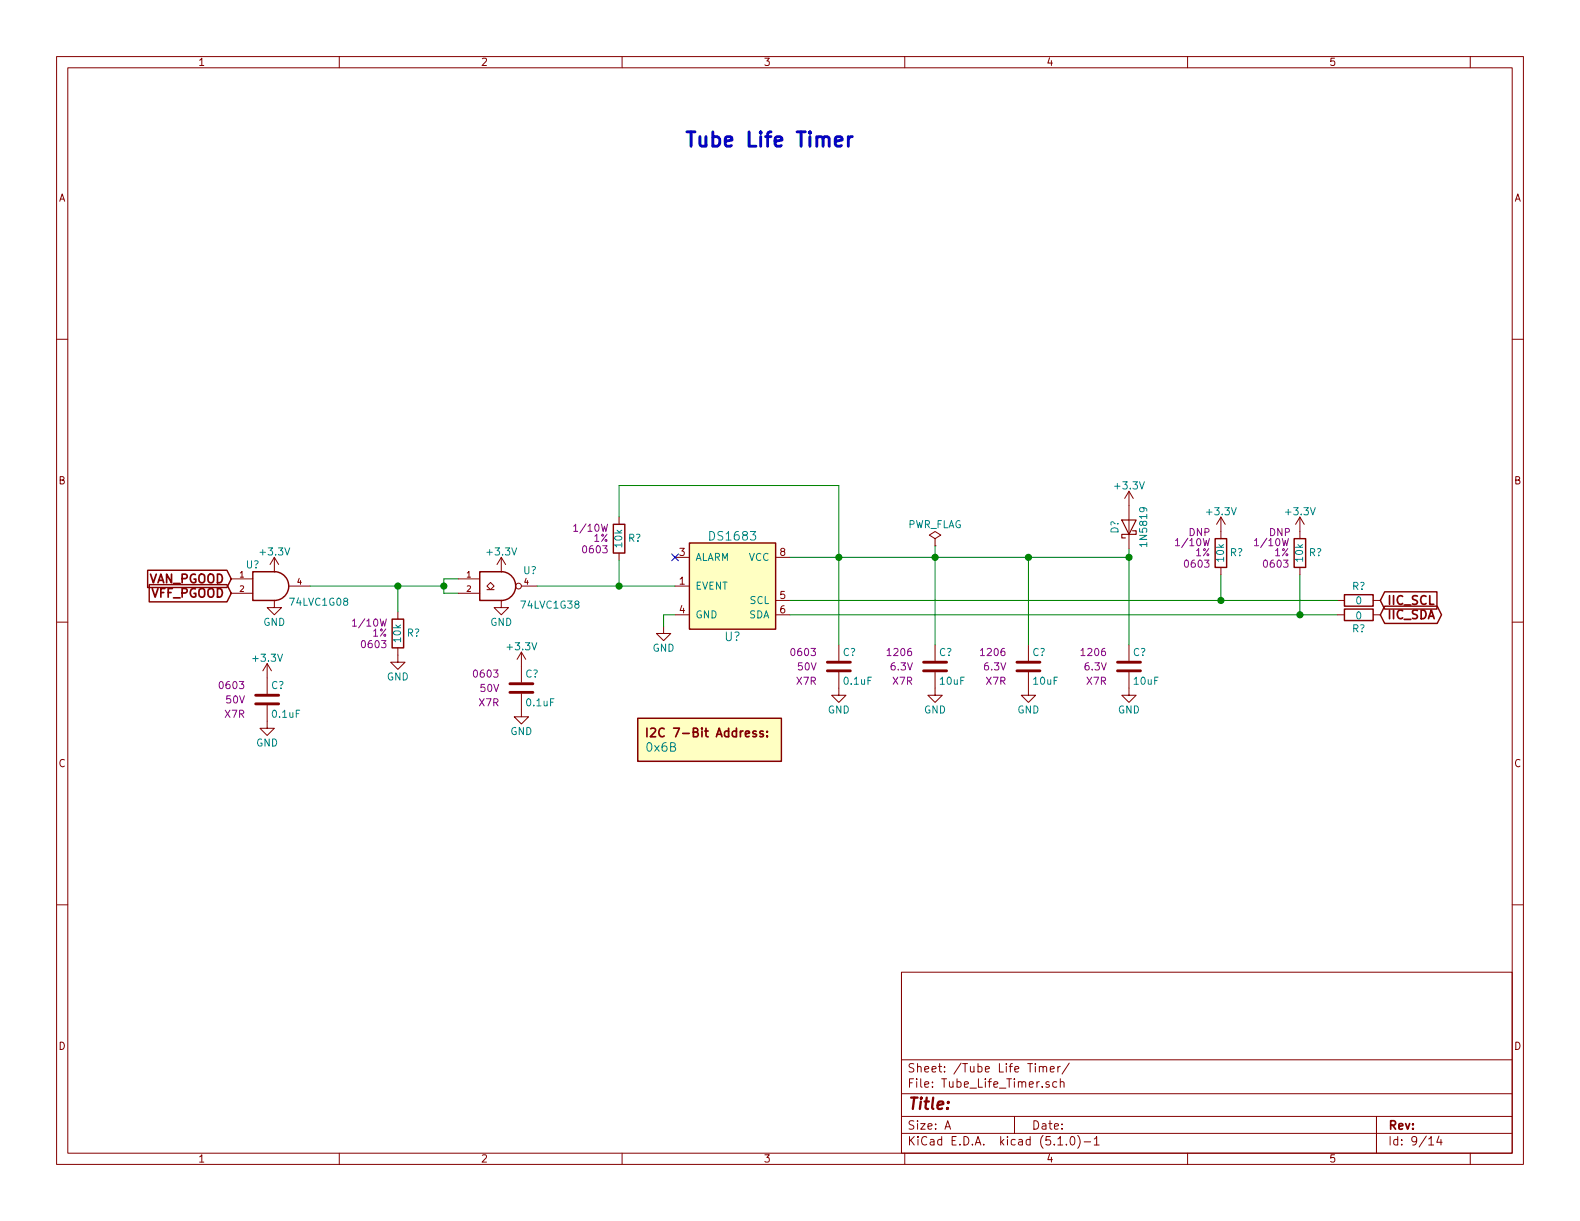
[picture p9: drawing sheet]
EESchema Schematic File Version 4
LIBS:VFD_Clock-cache
EELAYER 29 0
EELAYER END
$Descr A 11000 8500
encoding utf-8
Sheet 9 14
Title ""
Date ""
Rev ""
Comp ""
Comment1 ""
Comment2 ""
Comment3 ""
Comment4 ""
$EndDescr
$Comp
L Custom_Library:DS1683 U?
U 1 1
P 5100 4080
F 0 "U?" H 5100 3730 60  0000 C CNN
F 1 "DS1683" H 5100 4430 60  0000 C CNN
F 2 "Housings_SOIC:SOIC-8_3.9x4.9mm_Pitch1.27mm" H 5000 4380 60  0001 C CNN
F 3 "https://datasheets.maximintegrated.com/en/ds/DS1683.pdf" H 5000 4380 60  0001 C CNN
F 4 "DS1683S+-ND" H 5200 3830 60  0001 C CNN "Digi-Key PN"
	1    5100 4080
	1    0    0    -1  
$EndComp
NoConn ~ 4700 3880
$Comp
L power:GND #PWR?
U 1 1
P 4620 4360
F 0 "#PWR?" H 4620 4110 50  0001 C CNN
F 1 "GND" H 4620 4210 50  0000 C CNN
F 2 "" H 4620 4360 50  0001 C CNN
F 3 "" H 4620 4360 50  0001 C CNN
	1    4620 4360
	1    0    0    -1  
$EndComp
Wire Wire Line
	4620 4360 4620 4280
Wire Wire Line
	4620 4280 4700 4280
$Comp
L power:+3.3V #PWR?
U 1 1
P 7860 3520
F 0 "#PWR?" H 7860 3370 50  0001 C CNN
F 1 "+3.3V" H 7860 3660 50  0000 C CNN
F 2 "" H 7860 3520 50  0000 C CNN
F 3 "" H 7860 3520 50  0000 C CNN
	1    7860 3520
	1    0    0    -1  
$EndComp
$Comp
L power:+3.3V #PWR?
U 1 1
P 8500 3700
AR Path="/5A0A42E8/5B5056BF" Ref="#PWR?"  Part="1" 
AR Path="/5B4B0915/5B5056BF" Ref="#PWR?"  Part="1" 
F 0 "#PWR?" H 8500 3550 50  0001 C CNN
F 1 "+3.3V" H 8500 3840 50  0000 C CNN
F 2 "" H 8500 3700 50  0001 C CNN
F 3 "" H 8500 3700 50  0001 C CNN
	1    8500 3700
	1    0    0    -1  
$EndComp
$Comp
L power:+3.3V #PWR?
U 1 1
P 9050 3700
AR Path="/5A0A42E8/5B5056C5" Ref="#PWR?"  Part="1" 
AR Path="/5B4B0915/5B5056C5" Ref="#PWR?"  Part="1" 
F 0 "#PWR?" H 9050 3550 50  0001 C CNN
F 1 "+3.3V" H 9050 3840 50  0000 C CNN
F 2 "" H 9050 3700 50  0001 C CNN
F 3 "" H 9050 3700 50  0001 C CNN
	1    9050 3700
	1    0    0    -1  
$EndComp
Wire Wire Line
	8500 4000 8500 4180
Wire Wire Line
	9050 4280 9050 4000
Text GLabel 9610 4180 2    60   Input ~ 12
IIC_SCL
Text GLabel 9610 4280 2    60   BiDi ~ 12
IIC_SDA
$Comp
L Custom_Library:R_Custom R?
U 1 1
P 9460 4180
AR Path="/5A0A42E8/5B5056D6" Ref="R?"  Part="1" 
AR Path="/5B4B0915/5B5056D6" Ref="R?"  Part="1" 
F 0 "R?" V 9360 4180 50  0000 C CNN
F 1 "0" V 9460 4180 50  0000 C CNN
F 2 "Resistors_SMD:R_0603" H 9460 4180 50  0001 C CNN
F 3 "" H 9460 4180 50  0001 C CNN
F 4 "0603" V 9560 4180 50  0001 C CNN "display_footprint"
F 5 "1%" V 9660 4180 50  0001 C CNN "Tolerance"
F 6 "1/10W" V 9760 4180 50  0001 C CNN "Wattage"
F 7 "P0.0GCT-ND" H 0   0   50  0001 C CNN "Digi-Key PN"
	1    9460 4180
	0    1    1    0   
$EndComp
$Comp
L Custom_Library:R_Custom R?
U 1 1
P 9460 4280
AR Path="/5A0A42E8/5B5056E0" Ref="R?"  Part="1" 
AR Path="/5B4B0915/5B5056E0" Ref="R?"  Part="1" 
F 0 "R?" V 9360 4280 50  0000 C CNN
F 1 "0" V 9450 4280 50  0000 C CNN
F 2 "Resistors_SMD:R_0603" H 9460 4280 50  0001 C CNN
F 3 "" H 9460 4280 50  0001 C CNN
F 4 "0603" V 9560 4280 50  0001 C CNN "display_footprint"
F 5 "1%" V 9660 4280 50  0001 C CNN "Tolerance"
F 6 "1/10W" V 9760 4280 50  0001 C CNN "Wattage"
F 7 "P0.0GCT-ND" H 0   0   50  0001 C CNN "Digi-Key PN"
	1    9460 4280
	0    1    -1   0   
$EndComp
$Comp
L Custom_Library:R_Custom R?
U 1 1
P 9050 3850
AR Path="/5A0A42E8/5B5056EA" Ref="R?"  Part="1" 
AR Path="/5B4B0915/5B5056EA" Ref="R?"  Part="1" 
F 0 "R?" H 8990 3850 50  0000 R CNN
F 1 "10k" V 9050 3850 50  0000 C CNN
F 2 "Resistors_SMD:R_0603" H 9050 3850 50  0001 C CNN
F 3 "" H 9050 3850 50  0001 C CNN
F 4 "DNP" H 9110 3710 50  0000 L CNN "Config"
F 5 "0603" H 9120 3930 50  0000 L CNN "display_footprint"
F 6 "1%" H 9120 3850 50  0000 L CNN "Tolerance"
F 7 "1/10W" H 9120 3780 50  0000 L CNN "Wattage"
F 8 "541-10.0KHCT-ND" H 1270 -20 50  0001 C CNN "Digi-Key PN"
	1    9050 3850
	-1   0    0    1   
$EndComp
$Comp
L Custom_Library:R_Custom R?
U 1 1
P 8500 3850
AR Path="/5A0A42E8/5B5056F4" Ref="R?"  Part="1" 
AR Path="/5B4B0915/5B5056F4" Ref="R?"  Part="1" 
F 0 "R?" H 8440 3850 50  0000 R CNN
F 1 "10k" V 8500 3850 50  0000 C CNN
F 2 "Resistors_SMD:R_0603" H 8500 3850 50  0001 C CNN
F 3 "" H 8500 3850 50  0001 C CNN
F 4 "DNP" H 8570 3710 50  0000 L CNN "Config"
F 5 "0603" H 8570 3930 50  0000 L CNN "display_footprint"
F 6 "1%" H 8570 3850 50  0000 L CNN "Tolerance"
F 7 "1/10W" H 8570 3780 50  0000 L CNN "Wattage"
F 8 "541-10.0KHCT-ND" H 1270 -20 50  0001 C CNN "Digi-Key PN"
	1    8500 3850
	-1   0    0    1   
$EndComp
$Comp
L Custom_Library:74LVC1G08_Power U?
U 1 1
P 1910 4080
F 0 "U?" H 1810 4230 50  0000 R CNN
F 1 "74LVC1G08" H 2220 3970 50  0000 C CNN
F 2 "TO_SOT_Packages_SMD:SOT-353_SC-70-5" H 1910 4080 50  0001 C CNN
F 3 "http://www.ti.com/lit/sg/scyt129e/scyt129e.pdf" H 1910 4080 50  0001 C CNN
F 4 "296-11602-1-ND" H 1910 4080 50  0001 C CNN "Digi-Key PN"
	1    1910 4080
	1    0    0    -1  
$EndComp
$Comp
L power:GND #PWR?
U 1 1
P 1910 4180
F 0 "#PWR?" H 1910 3930 50  0001 C CNN
F 1 "GND" H 1910 4030 50  0000 C CNN
F 2 "" H 1910 4180 50  0001 C CNN
F 3 "" H 1910 4180 50  0001 C CNN
	1    1910 4180
	1    0    0    -1  
$EndComp
$Comp
L power:+3.3V #PWR?
U 1 1
P 1910 3980
F 0 "#PWR?" H 1910 3830 50  0001 C CNN
F 1 "+3.3V" H 1910 4120 50  0000 C CNN
F 2 "" H 1910 3980 50  0000 C CNN
F 3 "" H 1910 3980 50  0000 C CNN
	1    1910 3980
	1    0    0    -1  
$EndComp
$Comp
L Custom_Library:R_Custom R?
U 1 1
P 2770 4410
AR Path="/5A0A42E8/5B506A12" Ref="R?"  Part="1" 
AR Path="/5B4B0915/5B506A12" Ref="R?"  Part="1" 
F 0 "R?" H 2710 4410 50  0000 R CNN
F 1 "10k" V 2770 4410 50  0000 C CNN
F 2 "Resistors_SMD:R_0603" H 2770 4410 50  0001 C CNN
F 3 "" H 2770 4410 50  0001 C CNN
F 4 "0603" H 2840 4490 50  0000 L CNN "display_footprint"
F 5 "1%" H 2840 4410 50  0000 L CNN "Tolerance"
F 6 "1/10W" H 2840 4340 50  0000 L CNN "Wattage"
F 7 "P10.0KHCT-ND" H -1130 -20 50  0001 C CNN "Digi-Key PN"
	1    2770 4410
	-1   0    0    1   
$EndComp
$Comp
L power:GND #PWR?
U 1 1
P 2770 4560
F 0 "#PWR?" H 2770 4310 50  0001 C CNN
F 1 "GND" H 2770 4410 50  0000 C CNN
F 2 "" H 2770 4560 50  0001 C CNN
F 3 "" H 2770 4560 50  0001 C CNN
	1    2770 4560
	1    0    0    -1  
$EndComp
Wire Wire Line
	2160 4080 2770 4080
Wire Wire Line
	2770 4260 2770 4080
Text GLabel 1610 4030 0    60   Input ~ 12
VAN_PGOOD
Text GLabel 1610 4130 0    60   Input ~ 12
VFF_PGOOD
$Comp
L Custom_Library:C_Custom C?
U 1 1
P 5840 4640
F 0 "C?" H 5865 4740 50  0000 L CNN
F 1 "0.1uF" H 5865 4540 50  0000 L CNN
F 2 "Capacitors_SMD:C_0603" H 5878 4490 50  0001 C CNN
F 3 "" H 5865 4740 50  0001 C CNN
F 4 "0603" H 5690 4740 50  0000 R CNN "display_footprint"
F 5 "50V" H 5690 4640 50  0000 R CNN "Voltage"
F 6 "X7R" H 5690 4540 50  0000 R CNN "Dielectric"
F 7 "399-6856-1-ND" H 300 1520 50  0001 C CNN "Digi-Key PN"
	1    5840 4640
	1    0    0    -1  
$EndComp
$Comp
L power:GND #PWR?
U 1 1
P 5840 4790
F 0 "#PWR?" H 5840 4540 50  0001 C CNN
F 1 "GND" H 5840 4640 50  0000 C CNN
F 2 "" H 5840 4790 50  0001 C CNN
F 3 "" H 5840 4790 50  0001 C CNN
	1    5840 4790
	1    0    0    -1  
$EndComp
$Comp
L Custom_Library:C_Custom C?
U 1 1
P 1860 4870
F 0 "C?" H 1885 4970 50  0000 L CNN
F 1 "0.1uF" H 1885 4770 50  0000 L CNN
F 2 "Capacitors_SMD:C_0603" H 1898 4720 50  0001 C CNN
F 3 "" H 1885 4970 50  0001 C CNN
F 4 "0603" H 1710 4970 50  0000 R CNN "display_footprint"
F 5 "50V" H 1710 4870 50  0000 R CNN "Voltage"
F 6 "X7R" H 1710 4770 50  0000 R CNN "Dielectric"
F 7 "399-6856-1-ND" H -1130 -20 50  0001 C CNN "Digi-Key PN"
	1    1860 4870
	1    0    0    -1  
$EndComp
$Comp
L power:+3.3V #PWR?
U 1 1
P 1860 4720
F 0 "#PWR?" H 1860 4570 50  0001 C CNN
F 1 "+3.3V" H 1860 4860 50  0000 C CNN
F 2 "" H 1860 4720 50  0000 C CNN
F 3 "" H 1860 4720 50  0000 C CNN
	1    1860 4720
	1    0    0    -1  
$EndComp
$Comp
L power:GND #PWR?
U 1 1
P 1860 5020
F 0 "#PWR?" H 1860 4770 50  0001 C CNN
F 1 "GND" H 1860 4870 50  0000 C CNN
F 2 "" H 1860 5020 50  0001 C CNN
F 3 "" H 1860 5020 50  0001 C CNN
	1    1860 5020
	1    0    0    -1  
$EndComp
$Comp
L Custom_Library:I2C_Address A?
U 1 1
P 4940 5200
F 0 "A?" H 4940 5450 60  0001 C CNN
F 1 "0x6B" H 4490 5200 60  0000 L CNN
F 2 "Oddities:Dummy_Empty" H 4940 5550 60  0001 C CNN
F 3 "" H 4940 5550 60  0001 C CNN
	1    4940 5200
	1    0    0    -1  
$EndComp
$Comp
L power:GND #PWR?
U 1 1
P 6510 4790
AR Path="/5A557C58/5B5D04B2" Ref="#PWR?"  Part="1" 
AR Path="/5B4B0915/5B5D04B2" Ref="#PWR?"  Part="1" 
F 0 "#PWR?" H 6510 4540 50  0001 C CNN
F 1 "GND" H 6510 4640 50  0000 C CNN
F 2 "" H 6510 4790 50  0001 C CNN
F 3 "" H 6510 4790 50  0001 C CNN
	1    6510 4790
	1    0    0    -1  
$EndComp
$Comp
L Custom_Library:C_Custom C?
U 1 1
P 6510 4640
AR Path="/5A557C58/5B5D04BC" Ref="C?"  Part="1" 
AR Path="/5B4B0915/5B5D04BC" Ref="C?"  Part="1" 
F 0 "C?" H 6535 4740 50  0000 L CNN
F 1 "10uF" H 6535 4540 50  0000 L CNN
F 2 "Capacitors_SMD:C_1206" H 6548 4490 50  0001 C CNN
F 3 "" H 6535 4740 50  0001 C CNN
F 4 "1206" H 6360 4740 50  0000 R CNN "display_footprint"
F 5 "6.3V" H 6360 4640 50  0000 R CNN "Voltage"
F 6 "X7R" H 6360 4540 50  0000 R CNN "Dielectric"
F 7 "399-4938-1-ND" H 6935 5140 60  0001 C CNN "Digi-Key PN"
	1    6510 4640
	1    0    0    -1  
$EndComp
Wire Wire Line
	5840 3880 5840 4490
Wire Wire Line
	5500 3880 5840 3880
Wire Wire Line
	5840 3880 6510 3880
Wire Wire Line
	6510 3880 6510 4490
Connection ~ 5840 3880
Wire Wire Line
	3190 4130 3090 4130
Wire Wire Line
	3090 4130 3090 4080
Wire Wire Line
	3090 4030 3190 4030
Wire Wire Line
	2770 4080 3090 4080
Connection ~ 2770 4080
Connection ~ 3090 4080
Wire Wire Line
	3090 4080 3090 4030
$Comp
L power:GND #PWR?
U 1 1
P 3490 4180
F 0 "#PWR?" H 3490 3930 50  0001 C CNN
F 1 "GND" H 3490 4030 50  0000 C CNN
F 2 "" H 3490 4180 50  0001 C CNN
F 3 "" H 3490 4180 50  0001 C CNN
	1    3490 4180
	1    0    0    -1  
$EndComp
$Comp
L power:+3.3V #PWR?
U 1 1
P 3490 3980
F 0 "#PWR?" H 3490 3830 50  0001 C CNN
F 1 "+3.3V" H 3490 4120 50  0000 C CNN
F 2 "" H 3490 3980 50  0000 C CNN
F 3 "" H 3490 3980 50  0000 C CNN
	1    3490 3980
	1    0    0    -1  
$EndComp
$Comp
L Custom_Library:R_Custom R?
U 1 1
P 4310 3750
AR Path="/5A0A42E8/5B5D2C49" Ref="R?"  Part="1" 
AR Path="/5B4B0915/5B5D2C49" Ref="R?"  Part="1" 
F 0 "R?" H 4250 3750 50  0000 R CNN
F 1 "10k" V 4310 3750 50  0000 C CNN
F 2 "Resistors_SMD:R_0603" H 4310 3750 50  0001 C CNN
F 3 "" H 4310 3750 50  0001 C CNN
F 4 "0603" H 4380 3830 50  0000 L CNN "display_footprint"
F 5 "1%" H 4380 3750 50  0000 L CNN "Tolerance"
F 6 "1/10W" H 4380 3680 50  0000 L CNN "Wattage"
F 7 "P10.0KHCT-ND" H 410 -680 50  0001 C CNN "Digi-Key PN"
	1    4310 3750
	-1   0    0    1   
$EndComp
Wire Wire Line
	4310 3900 4310 4080
Wire Wire Line
	4310 4080 3740 4080
Wire Wire Line
	4310 3600 4310 3380
Wire Wire Line
	5840 3380 5840 3880
$Comp
L Diode:1N5819 D?
U 1 1
P 7860 3670
AR Path="/5A0B00BA/5B5D58BB" Ref="D?"  Part="1" 
AR Path="/5B4B0915/5B5D58BB" Ref="D?"  Part="1" 
F 0 "D?" H 7860 3770 50  0000 C CNN
F 1 "1N5819" H 7860 3570 50  0000 C CNN
F 2 "Diodes_SMD:D_SOD-123F" H 7860 3495 50  0001 C CNN
F 3 "http://www.vishay.com/docs/88525/1n5817.pdf" H 7860 3670 50  0001 C CNN
F 4 "1N5819HW1-7-FDICT-ND" H 2620 -520 50  0001 C CNN "Digi-Key PN"
	1    7860 3670
	0    -1   -1   0   
$EndComp
$Comp
L Custom_Library:C_Custom C?
U 1 1
P 7160 4640
AR Path="/5A557C58/5B5D73E5" Ref="C?"  Part="1" 
AR Path="/5B4B0915/5B5D73E5" Ref="C?"  Part="1" 
F 0 "C?" H 7185 4740 50  0000 L CNN
F 1 "10uF" H 7185 4540 50  0000 L CNN
F 2 "Capacitors_SMD:C_1206" H 7198 4490 50  0001 C CNN
F 3 "" H 7185 4740 50  0001 C CNN
F 4 "1206" H 7010 4740 50  0000 R CNN "display_footprint"
F 5 "6.3V" H 7010 4640 50  0000 R CNN "Voltage"
F 6 "X7R" H 7010 4540 50  0000 R CNN "Dielectric"
F 7 "399-4938-1-ND" H 7585 5140 60  0001 C CNN "Digi-Key PN"
	1    7160 4640
	1    0    0    -1  
$EndComp
$Comp
L Custom_Library:C_Custom C?
U 1 1
P 7860 4640
AR Path="/5A557C58/5B5D7843" Ref="C?"  Part="1" 
AR Path="/5B4B0915/5B5D7843" Ref="C?"  Part="1" 
F 0 "C?" H 7885 4740 50  0000 L CNN
F 1 "10uF" H 7885 4540 50  0000 L CNN
F 2 "Capacitors_SMD:C_1206" H 7898 4490 50  0001 C CNN
F 3 "" H 7885 4740 50  0001 C CNN
F 4 "1206" H 7710 4740 50  0000 R CNN "display_footprint"
F 5 "6.3V" H 7710 4640 50  0000 R CNN "Voltage"
F 6 "X7R" H 7710 4540 50  0000 R CNN "Dielectric"
F 7 "399-4938-1-ND" H 8285 5140 60  0001 C CNN "Digi-Key PN"
	1    7860 4640
	1    0    0    -1  
$EndComp
$Comp
L power:GND #PWR?
U 1 1
P 7160 4790
AR Path="/5A557C58/5B5D7890" Ref="#PWR?"  Part="1" 
AR Path="/5B4B0915/5B5D7890" Ref="#PWR?"  Part="1" 
F 0 "#PWR?" H 7160 4540 50  0001 C CNN
F 1 "GND" H 7160 4640 50  0000 C CNN
F 2 "" H 7160 4790 50  0001 C CNN
F 3 "" H 7160 4790 50  0001 C CNN
	1    7160 4790
	1    0    0    -1  
$EndComp
$Comp
L power:GND #PWR?
U 1 1
P 7860 4790
AR Path="/5A557C58/5B5D78B9" Ref="#PWR?"  Part="1" 
AR Path="/5B4B0915/5B5D78B9" Ref="#PWR?"  Part="1" 
F 0 "#PWR?" H 7860 4540 50  0001 C CNN
F 1 "GND" H 7860 4640 50  0000 C CNN
F 2 "" H 7860 4790 50  0001 C CNN
F 3 "" H 7860 4790 50  0001 C CNN
	1    7860 4790
	1    0    0    -1  
$EndComp
Wire Wire Line
	7160 3880 7160 4490
Connection ~ 6510 3880
Wire Wire Line
	7160 3880 7860 3880
Wire Wire Line
	7860 3880 7860 4490
Connection ~ 7160 3880
Wire Wire Line
	7860 3820 7860 3880
Connection ~ 7860 3880
$Comp
L Custom_Library:C_Custom C?
U 1 1
P 3630 4790
F 0 "C?" H 3655 4890 50  0000 L CNN
F 1 "0.1uF" H 3655 4690 50  0000 L CNN
F 2 "Capacitors_SMD:C_0603" H 3668 4640 50  0001 C CNN
F 3 "" H 3655 4890 50  0001 C CNN
F 4 "0603" H 3480 4890 50  0000 R CNN "display_footprint"
F 5 "50V" H 3480 4790 50  0000 R CNN "Voltage"
F 6 "X7R" H 3480 4690 50  0000 R CNN "Dielectric"
F 7 "399-6856-1-ND" H 640 -100 50  0001 C CNN "Digi-Key PN"
	1    3630 4790
	1    0    0    -1  
$EndComp
$Comp
L power:+3.3V #PWR?
U 1 1
P 3630 4640
F 0 "#PWR?" H 3630 4490 50  0001 C CNN
F 1 "+3.3V" H 3630 4780 50  0000 C CNN
F 2 "" H 3630 4640 50  0000 C CNN
F 3 "" H 3630 4640 50  0000 C CNN
	1    3630 4640
	1    0    0    -1  
$EndComp
$Comp
L power:GND #PWR?
U 1 1
P 3630 4940
F 0 "#PWR?" H 3630 4690 50  0001 C CNN
F 1 "GND" H 3630 4790 50  0000 C CNN
F 2 "" H 3630 4940 50  0001 C CNN
F 3 "" H 3630 4940 50  0001 C CNN
	1    3630 4940
	1    0    0    -1  
$EndComp
$Comp
L Custom_Library:74LVC1G38_Power U?
U 1 1
P 3490 4080
AR Path="/5A1592EC/5B5D9E62" Ref="U?"  Part="1" 
AR Path="/5B4B0915/5B5D9E62" Ref="U?"  Part="1" 
F 0 "U?" H 3640 4190 50  0000 L CNN
F 1 "74LVC1G38" H 3830 3950 50  0000 C CNN
F 2 "TO_SOT_Packages_SMD:SOT-353_SC-70-5" H 3490 4080 50  0001 C CNN
F 3 "" H 3490 4080 50  0001 C CNN
F 4 "296-17907-1-ND" H -1610 1990 50  0001 C CNN "Digi-Key PN"
	1    3490 4080
	1    0    0    -1  
$EndComp
Connection ~ 8500 4180
Connection ~ 9050 4280
Wire Wire Line
	4310 3380 5840 3380
Wire Wire Line
	4310 4080 4700 4080
Connection ~ 4310 4080
$Comp
L power:PWR_FLAG #FLG?
U 1 1
P 6510 3800
F 0 "#FLG?" H 6510 3875 50  0001 C CNN
F 1 "PWR_FLAG" H 6510 3950 50  0000 C CNN
F 2 "" H 6510 3800 50  0001 C CNN
F 3 "~" H 6510 3800 50  0001 C CNN
	1    6510 3800
	1    0    0    -1  
$EndComp
Wire Wire Line
	6510 3800 6510 3880
Wire Wire Line
	6510 3880 7160 3880
Wire Wire Line
	8500 4180 9310 4180
Wire Wire Line
	9050 4280 9310 4280
Wire Wire Line
	5500 4180 8500 4180
Wire Wire Line
	5500 4280 9050 4280
Text Notes 4760 1040 0    100  ~ 20
Tube Life Timer
$EndSCHEMATC
